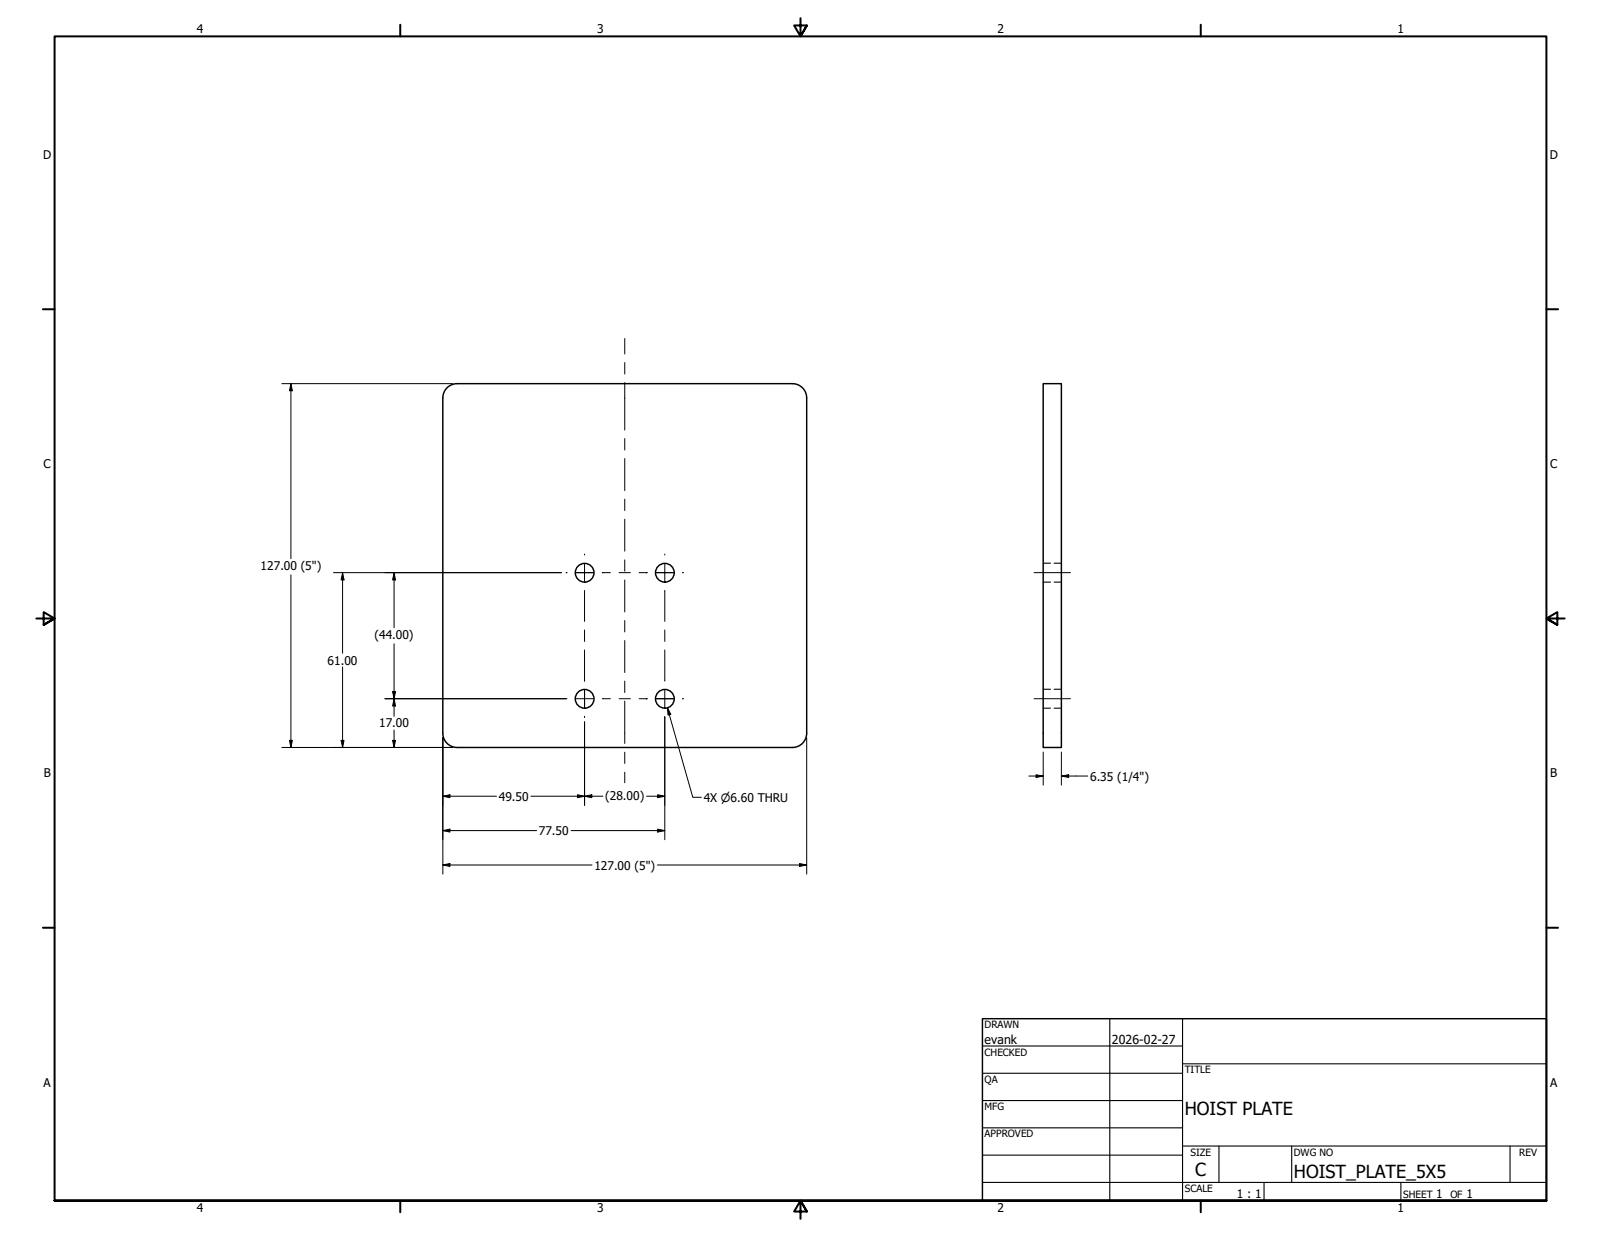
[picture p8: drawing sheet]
<svg xmlns="http://www.w3.org/2000/svg" width="559mm" height="432mm" viewBox="0 0 559 432" stroke-linecap="round" stroke-linejoin="round" font-family="sans-serif">
<!-- layer: Visible (ANSI) -->
<g fill="none" stroke="#000" stroke-width=".51">
<path d="M159.5 133.9a5 5 0 0 0-4.9 5v117a5 5 0 0 0 4.9 5M159.6 133.9h116.9M276.6 133.9a5 5 0 0 1 5 5v117a5 5 0 0 1-5 5M364.1 133.9h6.4v127h-6.4zM159.6 260.9h116.9"/>
<circle cx="204.1" cy="199.9" r="3.3"/>
<circle cx="232.1" cy="199.9" r="3.3"/>
<circle cx="204.1" cy="243.9" r="3.3"/>
<circle cx="232.1" cy="243.9" r="3.3"/>
</g>
<!-- layer: Hidden (ANSI) -->
<path d="M364.1 196.6h2.5M367.9 196.6h2.6M364.1 203.2h2.5M367.9 203.2h2.6M364.1 247.2h2.5M364.1 240.6h2.5M367.9 247.2h2.6M367.9 240.6h2.6" fill="none" stroke="#000" stroke-width=".38"/>
<!-- layer: Border (ANSI) -->
<g fill="none" stroke="#000" stroke-width=".7">
<path d="M139.7 8.6v4.1M279.4 6.3v6.4l-2.2-3.8h4.4l-2.2 3.8 2.2-3.8M419.1 8.6v4.1M15 107.9h4M539.8 107.9h4M12.7 215.9h6.3l-3.8-2.2v4.4l3.8-2.2-3.8 2.2M546.1 215.9h-6.3l3.8-2.2v4.4l-3.8-2.2 3.8 2.2M15 323.8h4M539.8 323.8h4M19 419.1v-406.4h520.8v406.4h-520.8h520.8M139.7 419.1v4.1M419.1 419.1v4.1"/>
<path d="M281.6 422.9l-2.2-3.8 2.2 3.8h-4.4l2.2-3.8v6.3"/>
</g>
<!-- layer: Title (ANSI) -->
<g fill="none" stroke="#000" stroke-width=".38">
<path d="M387.3 355.6v63.5M412.7 355.6v63.5M342.9 365.1h69.8M342.9 374.6h69.8M412.7 371.3h127.1M342.9 384.2h69.8M342.9 393.7h69.8M342.9 412.7h196.9M342.9 403.2h69.8M412.7 400h127.1M425.4 400v12.7M441.2 412.7v6.4"/>
<path d="M450.8 400v12.7M488.9 412.7v6.4M527 400v12.7"/>
</g>
<path d="M342.9 355.6h196.9v63.5h-196.9z" fill="none" stroke="#000" stroke-width=".51"/>
<!-- layer: Center Mark (ANSI) -->
<path d="M197.6 199.9h.3M200.9 199.9h6.3M210.2 199.9h.3M225.6 199.9h.3M228.9 199.9h6.3M238.3 199.9h.2M204 237.4v.3M204 240.7v6.4M204 250.1v.3M225.6 243.9h.3M228.9 243.9h6.3M238.3 243.9h.2" fill="none" stroke="#000" stroke-width=".35"/>
<!-- layer: Centerline (ANSI) -->
<g fill="none" stroke="#000" stroke-width=".35">
<path d="M218.1 118.2v5.4M218.1 126.6v4M218.1 133.5v16.6M218.1 153.1v4M218.1 160.1v11.2M218.1 174.2v4M197.6 199.9h.3M200.9 199.9h6.3M204 193.4v.3M204 196.7v6.4M210.2 199.9h2.8M216.1 199.9h3.9"/>
<path d="M218.1 181.2v11.2M218.1 195.5v3.9M223.1 199.9h2.8M228.9 199.9h6.3M232 193.4v.3M232 196.7v6.4M238.3 199.9h.2M360.9 199.9h12.7M204 206.1v10.8M204 219.9v4M218.1 202.4v11.2M218.1 216.6v4"/>
<path d="M232 206.1v10.8M232 219.9v4M204 226.9v10.8M218.1 223.6v11.2M218.1 237.7v4M232 226.9v10.8M197.6 243.9h.3M200.9 243.9h6.3M204 240.7v6.4M204 250.1v.3M210.2 243.9h2.8M216.1 243.9h3.9"/>
<path d="M218.1 244.7v14.8M223.1 243.9h2.8M228.9 243.9h6.3M232 240.7v6.4M232 250.1v.3M238.3 243.9h.2M360.9 243.9h12.7M218.1 262.6v3.9M218.1 269.6v3.6"/>
</g>
<!-- layer: Dimension (ANSI) -->
<g fill="none" stroke="#000" stroke-width=".35">
<path d="M98.4 133.9h59.6M101.5 133.9l.5 2.5h-1zM101.5 133.9v61.1M116.4 199.9h79.6M119.6 199.9l.5 2.5h-1zM119.6 199.9v28.1M137.5 199.9l.5 2.5h-1zM137.5 199.9v19.2M101.5 200.7v60.2M119.6 232.8v28.1M137.5 224.7v25.4M101 258.4h1l-.5 2.5z"/>
<path d="M119.1 258.4h1l-.5 2.5zM134.4 243.9h63.2M137 258.4h1l-.5 2.5zM137 241.4h1l-.5 2.5zM137.5 243.9l.5 2.5h-1zM137.5 254.8v6.1M154.6 257.5v47.6M204 252v29.1M232 250.4v42.7M233 247.1l1.1 2.3-.9 .2zM233 247.1l8.8 31.2h3M281.6 257.5v47.6"/>
<path d="M98.4 260.9h59.6M154.6 277.9l2.4-.5v1zM154.6 277.9h18.7M185.3 277.9h25.1M201.5 277.4l2.5 .5-2.5 .5zM204 277.9l2.6-.5v1zM225.7 277.9h6.3M229.6 277.4l2.4 .5-2.4 .5zM359.1 270.9h5M361.6 270.4l2.5 .5-2.5 .5zM364.1 262.5v11.6M370.5 270.9l2.5-.5v1z"/>
<path d="M370.5 270.9h9.2M370.5 262.5v11.6M154.6 289.9l2.4-.5v1zM154.6 289.9h32.7M199.3 289.9h32.7M229.6 289.4l2.4 .5-2.4 .5zM154.6 301.9l2.4-.5v1.1zM154.6 301.9h52M229.4 301.9h52.2M279.1 301.4l2.5 .5-2.5 .6z"/>
</g>
<g fill="#000">
<path d="M101.5 133.9l.5 2.5h-1zM119.6 199.9l.5 2.5h-1zM137.5 199.9l.5 2.5h-1zM101 258.4h1l-.5 2.5zM119.1 258.4h1l-.5 2.5zM137 258.4h1l-.5 2.5zM137 241.4h1l-.5 2.5zM137.5 243.9l.5 2.5h-1zM233 247.1l1.1 2.3-.9 .2zM154.6 277.9l2.4-.5v1zM201.5 277.4l2.5 .5-2.5 .5zM204 277.9l2.6-.5v1z"/>
<path d="M229.6 277.4l2.4 .5-2.4 .5zM361.6 270.4l2.5 .5-2.5 .5zM370.5 270.9l2.5-.5v1zM154.6 289.9l2.4-.5v1zM229.6 289.4l2.4 .5-2.4 .5zM154.6 301.9l2.4-.5v1.1zM279.1 301.4l2.5 .5-2.5 .6z"/>
</g>
<g font-size="6.3">
<text x="413.5" y="389.1">HOIST PLATE</text>
<text x="417.2" y="410.6">C</text>
<text x="451.6" y="411.1">HOIST_PLATE_5X5</text>
</g>
<g font-size="4.3">
<text x="343.7" y="364.3">evank</text>
<text x="388.1" y="364.3">2026-02-27</text>
</g>
<g font-size="4.2">
<text x="68.7" y="11.7">4</text>
<text x="208.4" y="11.7">3</text>
<text x="348.1" y="11.7">2</text>
<text x="487.8" y="11.7">1</text>
<text x="15.1" y="55.5">D</text>
<text x="540.9" y="55.5">D</text>
<text x="15.2" y="163.4">C</text>
<text x="541" y="163.4">C</text>
<text x="90.9" y="199">127.00 (5&quot;)</text>
<text x="130.7" y="223.1">(44.00)</text>
<text x="114.4" y="232">61.00</text>
<text x="132.3" y="253.9">17.00</text>
<text x="15.3" y="271.4">B</text>
<text x="380.5" y="272.5">6.35 (1/4&quot;)</text>
<text x="541.1" y="271.4">B</text>
<text x="174.1" y="279.5">49.50</text>
<text x="211.3" y="279.1">(28.00)</text>
<text x="245.6" y="279.8">4X ⌀6.60 THRU</text>
<text x="188.1" y="291.5">77.50</text>
<text x="207.5" y="303.5">127.00 (5&quot;)</text>
<text x="15.2" y="379.3">A</text>
<text x="541" y="379.3">A</text>
<text x="431.7" y="418.3">1 : 1</text>
<text x="501.3" y="418.3">1</text>
<text x="511.8" y="418.3">1</text>
<text x="68.7" y="423.2">4</text>
<text x="208.4" y="423.2">3</text>
<text x="348.1" y="423.2">2</text>
<text x="487.8" y="423.2">1</text>
</g>
<g font-size="3.5">
<text x="343.7" y="358.9">DRAWN</text>
<text x="343.7" y="368.5">CHECKED</text>
<text x="413.5" y="374.6">TITLE</text>
<text x="343.7" y="378">QA</text>
<text x="343.7" y="387.5">MFG</text>
<text x="343.7" y="397.1">APPROVED</text>
<text x="415.5" y="403.4">SIZE</text>
<text x="451.6" y="403.4">DWG NO</text>
<text x="530.3" y="403.4">REV</text>
<text x="413.5" y="416.1">SCALE</text>
<text x="489.7" y="418.3">SHEET</text>
<text x="506.2" y="418.3">OF</text>
</g>
</svg>
